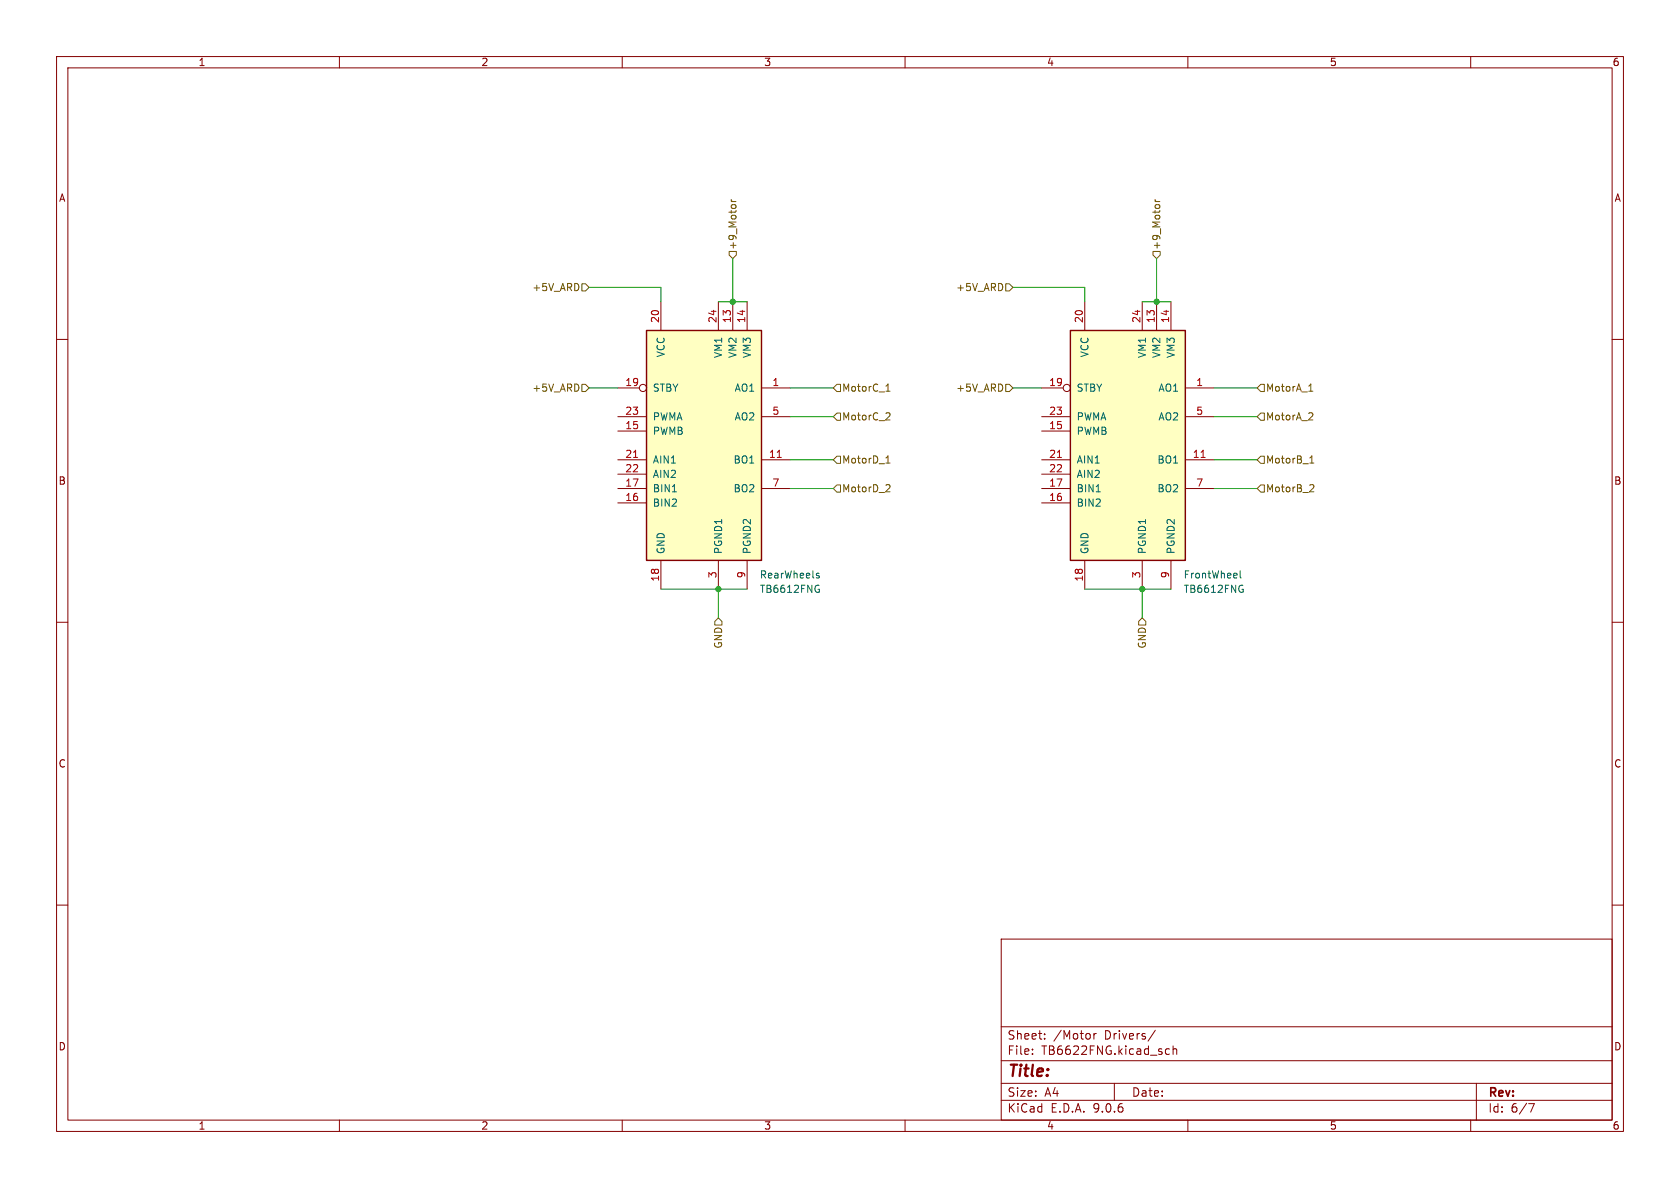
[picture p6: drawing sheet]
<svg xmlns="http://www.w3.org/2000/svg" width="297mm" height="210mm" viewBox="0 0 297 210" stroke-linecap="round" stroke-linejoin="round" font-family="sans-serif">
<g fill="none" stroke="#840000" stroke-width=".18">
<path d="M10 10h277v190h-277zM12 12h273v186h-273zM60 10v2M110 10v2M160 10v2M210 10v2M260 10v2M10 60h2M285 60h2M10 110h2M285 110h2M10 160h2"/>
<path d="M177 166h108v32h-108zM285 160h2M60 198v2M110 198v2M160 198v2M177 194.5h108M177 191.5h108M177 187.5h108M177 181.5h108M182.5 186.3v.1M182.5 185.5v.1M184.7 183.6v.1"/>
<path d="M184.7 182.8v.1M193.4 182.7v1M193.8 182.7l-.3 .1-.1 .2M197 191.5v3M204.2 182.1l-1.2 2M206.2 186.3h.5M206.2 185.5h.5M207.4 185.5l.2-.1 .4 .1v.9M207.4 184.9v1.5M210 198v2M260 198v2M261 191.5v6.5"/>
<path d="M270.2 195.1h1l-.6 1.5"/>
</g>
<path d="M189.2 58.4h20.3v40.7h-20.3z" fill="#ffffc2"/>
<path d="M189.2 58.4h20.3v40.7h-20.3z" fill="none" stroke="#840000" stroke-width=".25"/>
<g fill="none" stroke="#840000" stroke-width=".18">
<path d="M191.8 53.3v5.1M201.9 53.3v5.1M204.5 53.3v5.1M207 53.3v5.1M184.1 68.6h3.9M184.1 73.7h5.1M184.1 76.2h5.1M209.5 68.6h5.1M209.5 73.7h5.1M184.1 81.3h5.1M184.1 83.8h5.1M184.1 86.4h5.1"/>
<path d="M184.1 88.9h5.1M191.8 99.1v5M201.9 99.1v5M207 99.1v5M209.5 81.3h5.1M209.5 86.4h5.1"/>
<circle cx="188.6" cy="68.6" r=".63"/>
</g>
<path d="M186.9 80.9h.8M212.3 80.9h.8" fill="none" stroke="#a90000" stroke-width=".18"/>
<path d="M193.8 86.9h.7M219.2 100.9v1.1l.2 .2M219.4 103.4l.3 .1M219.5 104.2h.3v.4l-.3 .1" fill="none" stroke="#006464" stroke-width=".18"/>
<path d="M114.3 58.4h20.3v40.7h-20.3z" fill="#ffffc2"/>
<path d="M114.3 58.4h20.3v40.7h-20.3z" fill="none" stroke="#840000" stroke-width=".25"/>
<g fill="none" stroke="#840000" stroke-width=".18">
<path d="M116.8 53.3v5.1M127 53.3v5.1M129.5 53.3v5.1M132.1 53.3v5.1M109.2 68.6h3.8M109.2 73.7h5.1M109.2 76.2h5.1M134.6 68.6h5.1M134.6 73.7h5.1M109.2 81.3h5.1M109.2 83.8h5.1M109.2 86.4h5.1"/>
<path d="M109.2 88.9h5.1M116.8 99.1v5M127 99.1v5M132.1 99.1v5M134.6 81.3h5.1M134.6 86.4h5.1"/>
<circle cx="113.7" cy="68.6" r=".63"/>
</g>
<path d="M112 80.9h.7M137.4 80.9h.7" fill="none" stroke="#a90000" stroke-width=".18"/>
<path d="M118.9 86.9h.7M144.5 101.8h.3l.1 .2-.2 .2h-.3M144.5 101.3l.3 .1M144.5 103.4l.3 .1M144.6 104.2h.3v.4l-.3 .1" fill="none" stroke="#006464" stroke-width=".18"/>
<g fill="none" stroke="#725600" stroke-width=".18">
<path d="M129.3 35.6h.8M129.3 35.3l.2 .3M204.2 35.6h.8M204.2 35.3l.2 .3M102.9 50.2h.6l.6 .6-.6 .6h-.6zM128.9 44.5h1.3v.6l-.7 .6-.6-.6zM177.8 50.2h.6l.7 .6-.7 .6h-.6zM203.8 44.5h1.3v.6l-.6 .6-.7-.6zM102.9 67.9h.6l.6 .7-.6 .6h-.6zM148 67.9h.6v1.3h-.6l-.7-.6zM148 73h.6v1.3h-.6l-.7-.6zM156.6 69.2h.7"/>
<path d="M156.7 68.2l.3-.3v1.3M156.8 73h.4l.1 .3-.7 .9h.7M177.8 67.9h.6l.7 .7-.7 .6h-.6zM222.9 67.9h.6v1.3h-.6l-.7-.6zM222.9 73h.6v1.3h-.6l-.7-.6zM231.4 69.2h.7M231.6 68.1l.1-.2v1.3M231.9 73l.2 .2-.1 .3-.7 .7h.8M148 80.6h.6v1.3h-.6l-.7-.6zM148 85.7h.6v1.3h-.6l-.7-.6zM156.6 81.9h.7M156.7 80.9l.3-.3v1.3"/>
<path d="M156.8 85.7h.4l.1 .3-.7 .9h.7M222.9 85.7h.6v1.3h-.6l-.7-.6zM222.9 80.6h.6v1.3h-.6l-.7-.6zM231.6 81.9h.7M231.6 81l.3-.4v1.3M231.7 85.7h.5l.1 .3-.8 .9h.8M126.4 109.9l.6-.7 .6 .7v.6h-1.2zM201.3 109.9l.6-.7 .7 .7v.6h-1.3z"/>
</g>
<g fill="none" stroke="#009600" stroke-width=".18">
<path d="M104.1 50.8h12.7v2.5M127 53.3h5.1M129.5 45.7v7.6M179.1 50.8h12.7v2.5M201.9 53.3h5.1M204.5 45.7v7.6M104.1 68.6h5.1M139.7 73.7h7.6M139.7 68.6h7.6M179.1 68.6h5M214.6 73.7h7.6M214.6 68.6h7.6"/>
<path d="M139.7 81.3h7.6M139.7 86.4h7.6M214.6 81.3h7.6M214.6 86.4h7.6M116.8 104.1h15.3M127 104.1v5.1M191.8 104.1h15.2M201.9 104.1v5.1"/>
</g>
<g fill="#009600" stroke="#009600" stroke-width=".18">
<circle cx="201.9" cy="104.1" r=".46"/>
<circle cx="204.5" cy="53.3" r=".46"/>
<circle cx="129.5" cy="53.3" r=".46"/>
<circle cx="127" cy="104.1" r=".46"/>
</g>
<text font-size="2.8" fill="#840000" x="178" y="190.9">Title:</text>
<g font-size="2.1" fill="#840000">
<text x="178" y="184">Sheet:</text>
<text x="186.2" y="184">/Motor</text>
<text x="195.3" y="184">Drivers/</text>
<text x="178" y="186.7">File:</text>
<text x="184.1" y="186.7">TB6622FNG.kicad_sch</text>
<text x="178" y="196.9">KiCad</text>
<text x="178" y="194.1">Size:</text>
<text x="184.7" y="194.1">A4</text>
<text x="185.7" y="196.9">E.D.A.</text>
<text x="193.3" y="196.9">9.0.6</text>
<text x="200" y="194.1">Date:</text>
<text x="263" y="194.3">Rev:</text>
<text x="263" y="196.9">Id:</text>
<text x="267.1" y="196.9">6/7</text>
</g>
<g font-size="1.8" fill="#840000">
<text x="35" y="11.9">1</text>
<text x="85" y="11.9">2</text>
<text x="135" y="11.9">3</text>
<text x="185" y="11.9">4</text>
<text x="235" y="11.9">5</text>
<text x="285" y="11.9">6</text>
<text x="10.3" y="35.9">A</text>
<text x="285.3" y="35.9">A</text>
<text x="10.3" y="85.9">B</text>
<text x="285.3" y="85.9">B</text>
<text x="10.3" y="135.9">C</text>
<text x="285.3" y="135.9">C</text>
<text x="10.3" y="185.9">D</text>
<text x="285.3" y="185.9">D</text>
<text x="35" y="199.9">1</text>
<text x="85" y="199.9">2</text>
<text x="135" y="199.9">3</text>
<text x="185" y="199.9">4</text>
<text x="235" y="199.9">5</text>
<text x="285" y="199.9">6</text>
</g>
<g font-size="1.8" fill="#725600">
<text x="130.4" y="44.3" transform="rotate(-90 130.4 44.3)">+9_Motor</text>
<text x="205.3" y="44.3" transform="rotate(-90 205.3 44.3)">+9_Motor</text>
<text x="94" y="51.7">+5V_ARD</text>
<text x="168.9" y="51.7">+5V_ARD</text>
<text x="94" y="69.4">+5V_ARD</text>
<text x="148.8" y="69.4">MotorC_1</text>
<text x="168.9" y="69.4">+5V_ARD</text>
<text x="223.7" y="69.4">MotorA_1</text>
<text x="148.8" y="74.5">MotorC_2</text>
<text x="223.7" y="74.5">MotorA_2</text>
<text x="148.8" y="82.1">MotorD_1</text>
<text x="223.7" y="82.1">MotorB_1</text>
<text x="148.8" y="87.2">MotorD_2</text>
<text x="223.7" y="87.2">MotorB_2</text>
<text x="127.9" y="114.8" transform="rotate(-90 127.9 114.8)">GND</text>
<text x="202.8" y="114.8" transform="rotate(-90 202.8 114.8)">GND</text>
</g>
<g font-size="1.8" fill="#a90000">
<text x="116.6" y="57.2" transform="rotate(-90 116.6 57.2)">20</text>
<text x="126.7" y="57.2" transform="rotate(-90 126.7 57.2)">24</text>
<text x="129.3" y="57.2" transform="rotate(-90 129.3 57.2)">13</text>
<text x="131.8" y="57.2" transform="rotate(-90 131.8 57.2)">14</text>
<text x="191.5" y="57.2" transform="rotate(-90 191.5 57.2)">20</text>
<text x="201.7" y="57.2" transform="rotate(-90 201.7 57.2)">24</text>
<text x="204.2" y="57.2" transform="rotate(-90 204.2 57.2)">13</text>
<text x="206.8" y="57.2" transform="rotate(-90 206.8 57.2)">14</text>
<text x="110.4" y="68.3">19</text>
<text x="136.5" y="68.3">1</text>
<text x="185.4" y="68.3">19</text>
<text x="211.4" y="68.3">1</text>
<text x="110.4" y="73.4">23</text>
<text x="110.4" y="75.9">15</text>
<text x="136.5" y="73.4">5</text>
<text x="185.4" y="73.4">23</text>
<text x="185.4" y="75.9">15</text>
<text x="211.4" y="73.4">5</text>
<text x="110.4" y="81">21</text>
<text x="110.4" y="83.6">22</text>
<text x="135.8" y="81">11</text>
<text x="185.4" y="81">21</text>
<text x="185.4" y="83.6">22</text>
<text x="210.8" y="81">11</text>
<text x="110.4" y="86.1">17</text>
<text x="110.4" y="88.6">16</text>
<text x="136.5" y="86.1">7</text>
<text x="185.4" y="86.1">17</text>
<text x="185.4" y="88.6">16</text>
<text x="211.4" y="86.1">7</text>
<text x="116.6" y="102.9" transform="rotate(-90 116.6 102.9)">18</text>
<text x="126.7" y="102.3" transform="rotate(-90 126.7 102.3)">3</text>
<text x="131.8" y="102.3" transform="rotate(-90 131.8 102.3)">9</text>
<text x="191.5" y="102.9" transform="rotate(-90 191.5 102.9)">18</text>
<text x="201.7" y="102.3" transform="rotate(-90 201.7 102.3)">3</text>
<text x="206.8" y="102.3" transform="rotate(-90 206.8 102.3)">9</text>
</g>
<g font-size="1.8" fill="#006464">
<text x="117.7" y="63.3" transform="rotate(-90 117.7 63.3)">VCC</text>
<text x="127.9" y="63.4" transform="rotate(-90 127.9 63.4)">VM1</text>
<text x="130.4" y="63.4" transform="rotate(-90 130.4 63.4)">VM2</text>
<text x="132.9" y="63.4" transform="rotate(-90 132.9 63.4)">VM3</text>
<text x="192.6" y="63.3" transform="rotate(-90 192.6 63.3)">VCC</text>
<text x="202.8" y="63.4" transform="rotate(-90 202.8 63.4)">VM1</text>
<text x="205.3" y="63.4" transform="rotate(-90 205.3 63.4)">VM2</text>
<text x="207.9" y="63.4" transform="rotate(-90 207.9 63.4)">VM3</text>
<text x="115.3" y="69.4">STBY</text>
<text x="129.8" y="69.4">AO1</text>
<text x="190.2" y="69.4">STBY</text>
<text x="204.7" y="69.4">AO1</text>
<text x="115.3" y="74.5">PWMA</text>
<text x="115.3" y="77.1">PWMB</text>
<text x="129.8" y="74.5">AO2</text>
<text x="190.2" y="74.5">PWMA</text>
<text x="190.2" y="77.1">PWMB</text>
<text x="204.7" y="74.5">AO2</text>
<text x="115.3" y="82.1">AIN1</text>
<text x="129.6" y="82.1">BO1</text>
<text x="190.2" y="82.1">AIN1</text>
<text x="204.5" y="82.1">BO1</text>
<text x="115.3" y="84.7">AIN2</text>
<text x="115.3" y="87.2">BIN1</text>
<text x="115.3" y="89.8">BIN2</text>
<text x="129.6" y="87.2">BO2</text>
<text x="190.2" y="84.7">AIN2</text>
<text x="190.2" y="87.2">BIN1</text>
<text x="190.2" y="89.8">BIN2</text>
<text x="204.5" y="87.2">BO2</text>
<text x="117.7" y="98" transform="rotate(-90 117.7 98)">GND</text>
<text x="127.9" y="98" transform="rotate(-90 127.9 98)">PGND1</text>
<text x="132.9" y="98" transform="rotate(-90 132.9 98)">PGND2</text>
<text x="192.6" y="98" transform="rotate(-90 192.6 98)">GND</text>
<text x="202.8" y="98" transform="rotate(-90 202.8 98)">PGND1</text>
<text x="207.9" y="98" transform="rotate(-90 207.9 98)">PGND2</text>
<text x="134.2" y="102.5">RearWheels</text>
<text x="134.2" y="105">TB6612FNG</text>
<text x="209.2" y="102.5">FrontWheel</text>
<text x="209.2" y="105">TB6612FNG</text>
</g>
</svg>
